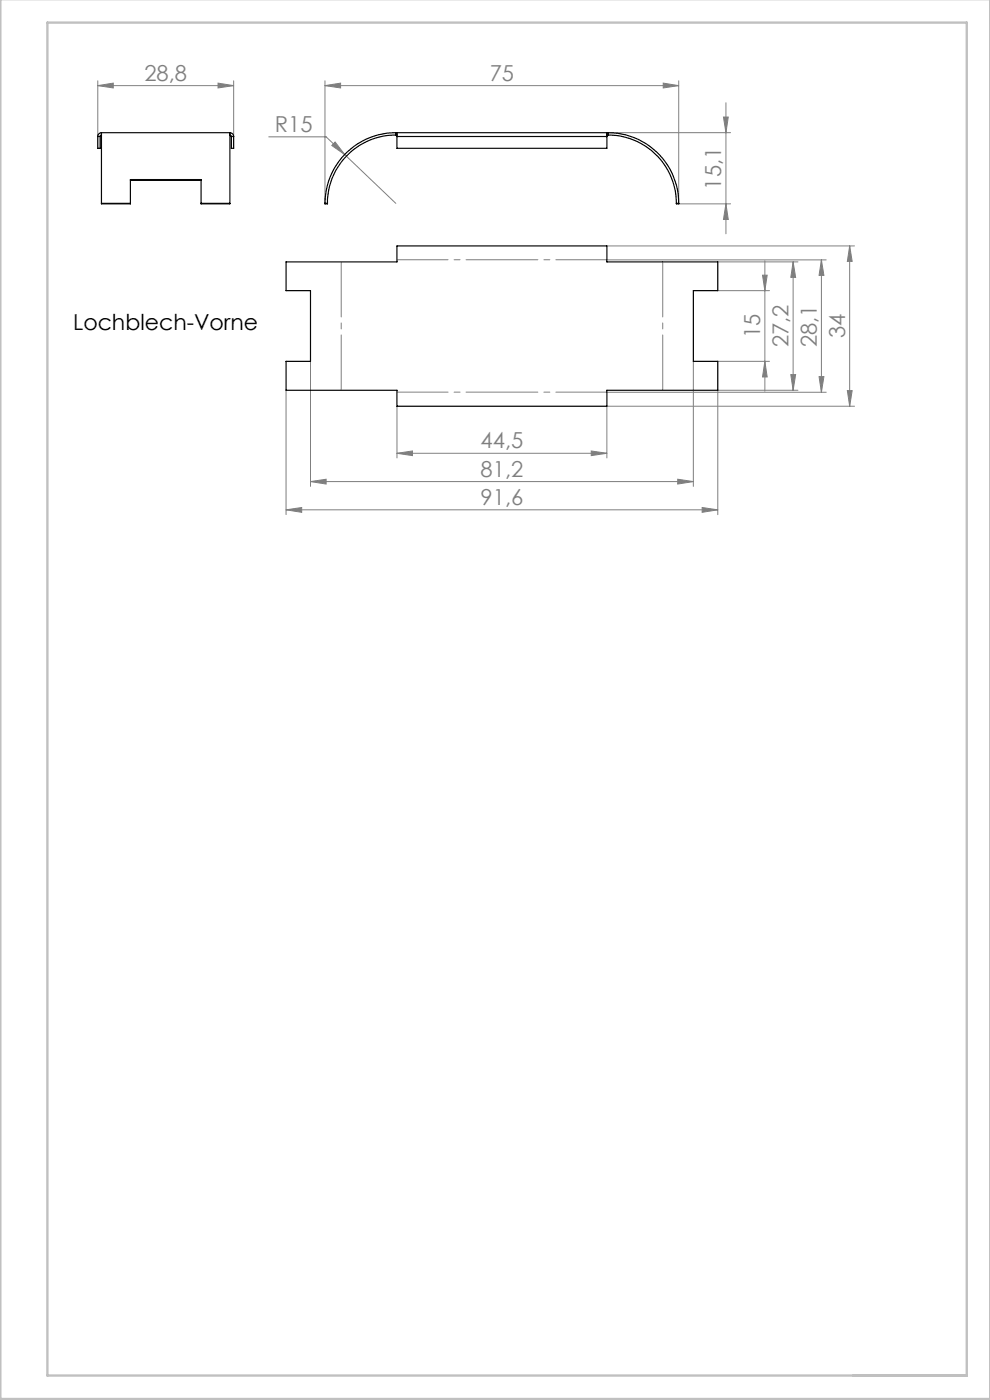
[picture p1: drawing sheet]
<svg xmlns="http://www.w3.org/2000/svg" width="210mm" height="297mm" viewBox="0 0 210 297" stroke-linecap="round" stroke-linejoin="round" font-family="sans-serif">
<g fill="none" stroke="#808080" stroke-width=".21">
<path d="M20.7 18.2l3.3-.6v1.1zM20.7 18.2h28.9M20.7 17.1v11.9M46.2 17.6l3.4 .6-3.4 .5zM49.6 17.1v11.9M68.9 18.2l3.3-.6v1.1zM68.9 17.1v26.1M68.9 18.2h75.1M140.7 17.6l3.3 .6-3.3 .5zM144 17.1v26.1h11M57 29h12.2l3.9 3.8M71.1 30.1l2 2.7-2.7-1.9z"/>
<path d="M73.1 32.8l10.9 10.3M129 28.1h26M153.5 24.8h1l-.5 3.3zM154 21.8v27.8M128.7 52.2h52.6M128.7 55.1h46.6M152.3 55.6h17M154 43.2l.5 3.4h-1zM161.7 58.4h1l-.5 3.3zM162.2 55.3v27.7M168.2 55.6l.6 3.2h-1.1zM168.2 55.6v27.2"/>
<path d="M174.2 55.1l.6 3.3h-1.1zM174.2 55.1v28.1M180.2 52.2l.6 3.3h-1.1zM180.2 52.2v34M65.9 76.7v26.5M147.1 76.7v26.5M152.3 76.7h10.9M152.3 61.7h10.9M162.2 76.7l.5 3.3h-1zM167.7 79.5h1.1l-.6 3.3zM173.7 79.9h1.1l-.6 3.3zM60.7 82.8v26.4"/>
<path d="M84.2 96.2l3.3-.5v1zM84.2 86.2v11M84.2 96.2h44.5M125.4 95.7l3.3 .5-3.3 .5zM128.7 83.2h46.6M169.3 82.8h-17v26.4M179.7 82.9h1.1l-.6 3.3zM181.3 86.2h-52.6v11M60.7 108.2l3.3-.5v1zM60.7 108.2h91.6M65.9 102.2l3.3-.5v1zM65.9 102.2h81.2"/>
<path d="M143.8 101.7l3.3 .5-3.3 .5zM148.9 107.7l3.4 .5-3.4 .5z"/>
</g>
<path d="M.1 -.1v296.9h209.9v-296.9M10.1 4.8h195v287h-195z" fill="none" stroke="#c0c0c0" stroke-width=".5"/>
<path d="M72.4 55.5v27.3M140.6 82.8v-27.3" fill="none" stroke="#808080" stroke-width=".21" stroke-dasharray="15.2 1.3 1.3 1.3" stroke-dashoffset="3.5"/>
<path d="M128.7 55.1h-44.5M84.2 83.2h44.5" fill="none" stroke="#808080" stroke-width=".21" stroke-dasharray="15.2 1.3 1.3 1.3" stroke-dashoffset="4.4"/>
<g fill="#808080">
<path d="M148.9 107.7l3.4 .5-3.4 .5zM60.7 108.2l3.3-.5v1z"/>
<path d="M65.9 102.2l3.3-.5v1zM143.8 101.7l3.3 .5-3.3 .5zM71.1 30.1l-.7 .8 2.7 1.9zM68.9 18.2l3.3-.6v1.1zM140.7 17.6l3.3 .6-3.3 .5z"/>
<path d="M162.2 76.7l.5 3.3h-1zM161.7 58.4h1l-.5 3.3z"/>
<path d="M154 43.2l.5 3.4h-1zM153.5 24.8h1l-.5 3.3z"/>
<path d="M168.2 55.6l.6 3.2h-1.1zM167.7 79.5h1.1l-.6 3.3z"/>
<path d="M180.2 52.2l.6 3.3h-1.1zM179.7 82.9h1.1l-.6 3.3zM174.2 55.1l.6 3.3h-1.1zM173.7 79.9h1.1l-.6 3.3z"/>
<path d="M84.2 96.2l3.3-.5v1zM125.4 95.7l3.3 .5-3.3 .5zM20.7 18.2l3.3-.6v1.1zM46.2 17.6l3.4 .6-3.4 .5z"/>
</g>
<g fill="none" stroke="#000" stroke-width=".25">
<path d="M20.7 29h.5M20.7 29v2.5h.5v-2.5M21.5 28.1v15M21.5 28.6l-.3 .4M21.5 28.1a.78 .78 0 0 0-.8 .9M21.5 28.1h27.3M27.7 38.2h15M48.8 28.1v15M48.8 28.1a.85 .85 0 0 1 .8 .9M48.8 28.6l.3 .4M49.1 29h.5M49.1 29v2.5h.5v-2.5"/>
<path d="M84 28.1a15 15 0 0 0-15.1 15M84 28.6a14.5 14.5 0 0 0-14.5 14.5M84 28.1h45M84 28.6h.2M84 28.1v.5M84.2 28.1v.9M84.2 29v2.5h44.5v-2.5M84.2 29h44.5M128.7 28.1v.9M128.7 28.6h.3M129 28.1a15 15 0 0 1 15 15M129 28.6a14.6 14.6 0 0 1 14.5 14.5"/>
<path d="M129 28.1v.5M21.5 43.1h6.2M27.7 43.1v-5h15v5M42.7 43.1h6.1M60.7 55.6h23.5v-3.4h44.5v3.4h23.6v6.1h-5.2v15h5.2v6.1h-23.6v3.4h-44.5v-3.4h-23.5v-6.1h5.2v-15h-5.2zM68.9 43.1h.6M143.5 43.1h.5"/>
</g>
<g font-size="4.7" fill="#808080">
<text x="30.6" y="17.1">28,8</text>
<text x="103.9" y="17.1">75</text>
<text x="58.3" y="28">R15</text>
<text x="153" y="40.2" transform="rotate(-90 153 40.2)">15,1</text>
<text x="161.2" y="71.7" transform="rotate(-90 161.2 71.7)">15</text>
<text x="179.2" y="71.7" transform="rotate(-90 179.2 71.7)">34</text>
<text x="167.2" y="73.7" transform="rotate(-90 167.2 73.7)">27,2</text>
<text x="173.2" y="73.7" transform="rotate(-90 173.2 73.7)">28,1</text>
<text x="102" y="95.1">44,5</text>
<text x="102" y="101.1">81,2</text>
<text x="102" y="107.1">91,6</text>
</g>
<text font-size="4.7" x="15.5" y="70">Lochblech-Vorne</text>
</svg>
